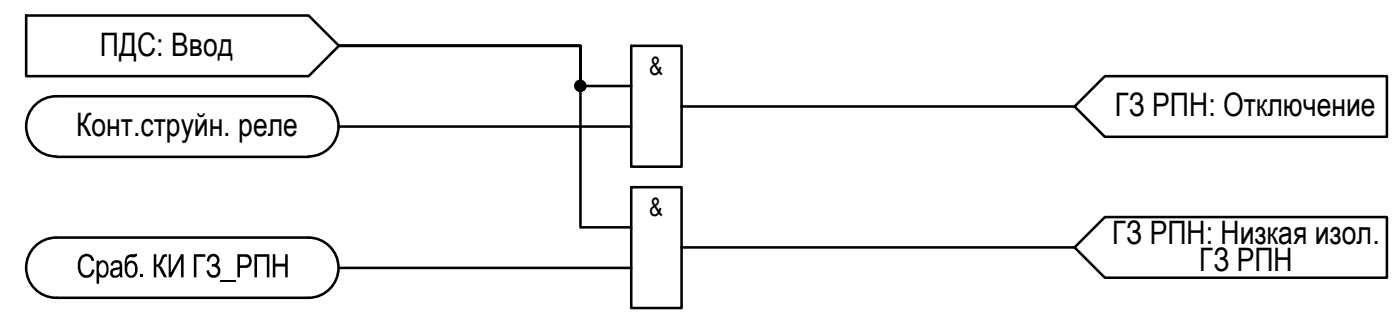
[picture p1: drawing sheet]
<svg xmlns="http://www.w3.org/2000/svg" width="139mm" height="31mm" viewBox="0 0 139 31" stroke-linecap="round" stroke-linejoin="round" font-family="sans-serif">
<!-- layer: 0 -->
<g fill="none" stroke="#000" stroke-width=".25">
<path d="M2.6 1.5h28l3 3-3 3.1h-28zM5.6 9.5a2.98 2.98 0 0 0-3 3 2.98 2.98 0 0 0 3 3M5.6 9.5h25M5.6 15.6h25M30.6 9.5a2.98 2.98 0 0 1 3 3 2.98 2.98 0 0 1-3 3M33.6 12.5h29M62.6 4.5h5v12h-5zM62.6 18.6h5v11.9h-5zM62.6 8.5h-5v-4h-24h24v18h5M67.6 10.6h39M106.6 10.6l3-3h28v6h-28zM5.6 23.6a2.98 2.98 0 0 0-3 2.9 2.98 2.98 0 0 0 3 3"/>
<path d="M5.6 23.6h25M5.6 29.5h25M30.6 23.6a2.98 2.98 0 0 1 3 2.9 2.98 2.98 0 0 1-3 3M33.6 26.6h29M67.6 24.5h39M106.6 24.5l3-3h28v6h-28z"/>
<circle cx="57.6" cy="8.5" r=".49"/>
</g>
<g fill="#000">
<path d="M19.2 25.2h1.2v.3h-.9v2h-.3zM20.7 25.4l.3-.2a.64 .64 0 0 1 .7 .3 .64 .64 0 0 1-.2 .8 .66 .66 0 0 1 .3 .9 .66 .66 0 0 1-1 .2l-.2-.1-.1-.4 .2-.1a.45 .45 0 0 0 .5 .5 .45 .45 0 0 0 .4-.6l-.2-.2-.4-.1v-.2a.38 .38 0 0 0 .5-.3 .38 .38 0 0 0-.4-.5 .38 .38 0 0 0-.3 .5v.1l-.3-.1zM27.1 25.2h.2v.9h1v-.9h.2v2.3h-.2v-1.1h-1v1.1h-.2z"/>
<path d="M11.1 26l.3-.2a.52 .52 0 0 1 .6 .1 .52 .52 0 0 1 .1 .5v1l.1 .1h-.2l-.1-.2a.52 .52 0 0 1-.9 0 .52 .52 0 0 1 .5-.8 .25 .25 0 0 0 .4-.2 .25 .25 0 0 0-.4-.2h-.1l-.2 .2h-.2zM11.2 26.9a.34 .34 0 0 0 .3 .4 .34 .34 0 0 0 .4-.3v-.1a.15 .15 0 0 0-.1-.2 .15 .15 0 0 0-.2 .1z"/>
<path d="M12.5 25.5a1.12 1.12 0 0 1 .9-.3h.2a.58 .58 0 0 1-.8 .3 .62 .62 0 0 0-.2 .6 .54 .54 0 0 1 .6-.2 .54 .54 0 0 1 .4 .5v.5l-.1 .3a.58 .58 0 0 1-.7 .3 .58 .58 0 0 1-.4-.6v-1zM12.8 26.1l-.1 .2-.1 .3a.46 .46 0 0 0 .1 .5 .46 .46 0 0 0 .5 .2l.1-.2 .1-.4a.48 .48 0 0 0-.5-.6z"/>
</g>
<g fill="#000" stroke="#000" stroke-width=".1">
<path d="M57.5 9h.2zM57.5 8.1h.2z"/>
<path d="M57.5 9h.2zM57.5 9h.2z"/>
<path d="M57.5 8.1h.2zM57.5 8.1h.2z"/>
<path d="M57.5 8.1h.3zM57.5 8.1h.3z"/>
<path d="M57.5 8.1h.3zM57.5 8.1h.3z"/>
<path d="M57.5 9h.3zM57.5 9h.2z"/>
<path d="M57.4 8.1h.4zM57.4 8.1h.4z"/>
<path d="M57.4 9h.4zM57.4 9h.4z"/>
<path d="M57.4 8.1h.5zM57.4 8.1h.5z"/>
<path d="M57.4 9h.4zM57.4 9h.4z"/>
<path d="M57.3 8.1l.6 .1zM57.3 8.2h.6z"/>
<path d="M57.3 8.9h.6zM57.3 8.9l.5 .1z"/>
<path d="M57.3 8.2h.7zM57.2 8.2h.8z"/>
<path d="M57.3 8.9h.6zM57.3 8.9h.6z"/>
<path d="M57.2 8.2h.8zM57.2 8.2h.8z"/>
<path d="M57.2 8.9h.8zM57.2 8.9h.7z"/>
<path d="M57.2 8.2l.8 .1zM57.2 8.2l.8 .1z"/>
<path d="M57.2 8.3h.9zM57.2 8.3h.9z"/>
<path d="M57.2 8.8l.8 .1zM57.2 8.8l.8 .1z"/>
<path d="M57.2 8.9h.8zM57.2 8.9h.8z"/>
<path d="M57.2 8.3l.9 .1zM57.2 8.3l.9 .1z"/>
<path d="M57.2 8.4h.9zM57.2 8.4h.9z"/>
<path d="M57.2 8.7l.9 .1zM57.2 8.7l.9 .1z"/>
<path d="M57.2 8.8h.9zM57.2 8.8h.8z"/>
<path d="M57.1 8.4h1zM57.1 8.4h1z"/>
<path d="M57.1 8.4l1 .1zM57.1 8.4l1 .1z"/>
<path d="M57.1 8.5h1zM57.1 8.5h1z"/>
<path d="M57.1 8.5l1 .1v-.1zM57.1 8.5l1 .1h-1z"/>
<path d="M57.1 8.6l1 .1zM57.1 8.6l1 .1z"/>
<path d="M57.1 8.7h1zM57.1 8.7h1z"/>
<path d="M57.1 8.7h1zM57.1 8.7h1z"/>
</g>
<g font-size="3.2">
<text x="9.9" y="5.5">ПДС: Ввод</text>
<text x="110.6" y="11.5">ГЗ РПН: Отключение</text>
<text x="7.5" y="13.5">Конт.струйн. реле</text>
<text x="7.6" y="27.5">Сраб</text>
<text x="13.7" y="27.5">. КИ ГЗ</text>
<text x="21.9" y="27.5">_РПН</text>
<text x="110.3" y="24.1">ГЗ РПН: Низкая изол.</text>
<text x="119" y="26.9">ГЗ РПН</text>
</g>
<g font-size="2.5">
<text x="64.4" y="7.4">&amp;</text>
<text x="64.4" y="21.4">&amp;</text>
</g>
</svg>
